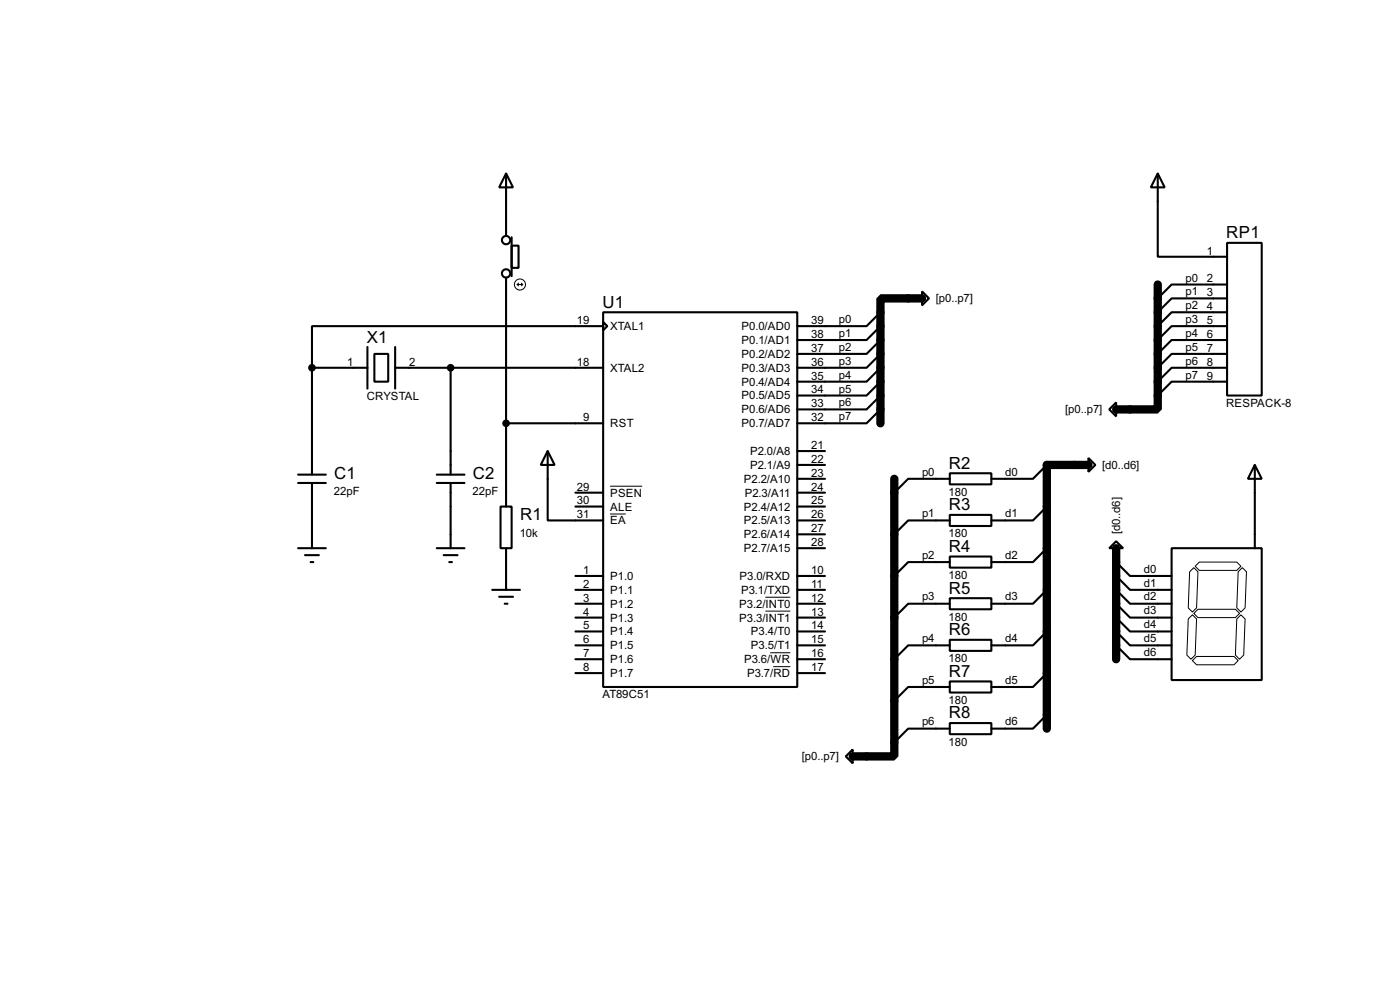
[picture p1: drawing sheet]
<svg xmlns="http://www.w3.org/2000/svg" width="256mm" height="180mm" viewBox="0 0 256 180" stroke-linecap="round" stroke-linejoin="round" font-family="sans-serif">
<path d="M168.9 54.6h-7.6v22.9M212.1 52.1v22.8h-7.6M163.8 87.6v50.8h-7.6M199.4 85.1h-7.6v48.2M204.5 100.3v20.3" fill="none" stroke="#000" stroke-width="1.5"/>
<g fill="none" stroke="#000" stroke-width=".38">
<path d="M92.7 31.7l1.3 2.6h-2.6zM92.7 31.7v11.5M212.1 31.7l1.3 2.6h-2.6zM212.1 31.7v15.3h12.7M92.7 50.8v41.9M93.7 45h1.3v4h-1.3zM93.7 43.4v7.1M110.5 57.1h35.5v68.6h-35.5zM110.5 58.9l.8 .8-.8 .8zM110.5 59.7h-53.4v7.6M161.3 59.7l-2.6 2.5h-12.7M161.3 57.1l-2.6 2.6h-12.7"/>
<path d="M168.9 53.3l1.3 1.3-1.3 1.3zM224.8 44.4h6.3v28h-6.3zM224.8 52.1h-10.2l-2.5 2.5M224.8 54.6h-10.2l-2.5 2.5M224.8 57.1h-10.2l-2.5 2.6M224.8 59.7h-10.2l-2.5 2.5M57.1 67.3h10.2M57.1 67.3v19.6M67.3 63.5v7.6M68.6 64.8h2.5v5h-2.5zM72.4 67.3h38.1M72.4 63.5v7.6"/>
<path d="M82.5 67.3v19.6M92.7 77.5h17.8M161.3 74.9l-2.6 2.6h-12.7M161.3 72.4l-2.6 2.5h-12.7M161.3 69.8l-2.6 2.6h-12.7M161.3 67.3l-2.6 2.5h-12.7M161.3 64.8l-2.6 2.5h-12.7M161.3 62.2l-2.6 2.6h-12.7M203.2 74.9l1.3-1.2v2.5zM224.8 62.2h-10.2l-2.5 2.6M224.8 64.8h-10.2l-2.5 2.5M224.8 67.3h-10.2l-2.5 2.5"/>
<path d="M224.8 69.8h-10.2l-2.5 2.6M54.6 86.9h5.1M54.6 88.4h5.1M57.1 88.4v11.9M80 86.9h5.1M80 88.4h5.1M82.5 88.4v11.9M91.7 92.7h2v7.6h-2zM100.3 82.5l1.3 2.6h-2.5zM100.3 82.5v12.7h10.2M105.4 92.7h5.1M105.4 90.2h5.1"/>
<path d="M146 92.7h5.1M146 95.2h5.1M146 90.2h5.1M146 82.5h5.1M146 85.1h5.1M146 87.6h5.1M146 97.8h5.1M174 86.6h7.6v2h-7.6zM174 94.2h7.6v2.1h-7.6zM174 87.6h-7.6l-2.6 2.6M174 95.2h-7.6l-2.6 2.6M191.8 92.7l-2.6 2.5h-7.6"/>
<path d="M191.8 85.1l-2.6 2.5h-7.6M199.4 83.8l1.3 1.3-1.3 1.3zM204.5 99.1l1.2 1.2h-2.5zM229.9 85.1l1.2 2.5h-2.5zM229.9 85.1v15.2M54.6 100.3h5.1M55.9 101.6h2.5M56.9 102.9h.5M80 100.3h5.1M81.3 101.6h2.5M82.3 102.9h.5M90.2 107.9h5"/>
<path d="M91.4 109.2h2.6M92.5 110.5h.5M92.7 100.3v7.6M105.4 105.4h5.1M105.4 107.9h5.1M105.4 110.5h5.1M105.4 113h5.1M105.4 115.6h5.1M105.4 118.1h5.1M146 105.4h5.1M146 107.9h5.1M146 110.5h5.1"/>
<path d="M146 113h5.1M146 115.6h5.1M146 118.1h5.1M146 100.3h5.1M174 101.9h7.6v2h-7.6zM174 109.5h7.6v2h-7.6zM174 117.1h7.6v2h-7.6zM174 102.9h-7.6l-2.6 2.5M174 110.5h-7.6l-2.6 2.5M174 118.1h-7.6l-2.6 2.5M191.8 115.6l-2.6 2.5h-7.6M191.8 107.9l-2.6 2.6h-7.6"/>
<path d="M191.8 100.3l-2.6 2.6h-7.6M204.5 102.9l2.5 2.5h7.6M204.5 118.1l2.5 2.5h7.6M204.5 115.6l2.5 2.5h7.6M204.5 113l2.5 2.6h7.6M204.5 110.5l2.5 2.5h7.6M204.5 107.9l2.5 2.6h7.6M204.5 105.4l2.5 2.5h7.6M214.6 100.3h16.5v24.2h-16.5zM105.4 120.6h5.1M105.4 123.2h5.1M146 120.6h5.1"/>
<path d="M146 123.2h5.1M154.9 138.4l1.3-1.2v2.5zM174 124.7h7.6v2h-7.6zM174 132.3h7.6v2.1h-7.6zM174 125.7h-7.6l-2.6 2.6M174 133.3h-7.6l-2.6 2.6M191.8 130.8l-2.6 2.5h-7.6M191.8 123.2l-2.6 2.5h-7.6"/>
<circle cx="92.7" cy="50" r=".76"/>
<circle cx="92.7" cy="43.9" r=".76"/>
</g>
<g fill="none" stroke="#000" stroke-width=".18">
<path d="M94.7 52.1h1.1M94.7 52.1l.3 .2M95 51.8l-.3 .3M95.5 51.8l.3 .3M95.8 52.1l-.3 .2M111.8 94.1h2.8M111.8 89h5.8M140.2 109.3h4.6M140.2 111.8h4.6M141.1 119.5h3.7M217.7 113.3l.7-.8 .8 .8-.3 6.6-.7 .7-.8-.7zM217.9 104.6l.8-.7 .8 .7-.3 6.7-.8 .7-.7-.7z"/>
<path d="M218.7 112.3l.8-.8h6.8l.8 .8-.8 .7h-6.8zM218.9 103.6l.8-.7h6.9l.7 .7-.7 .8h-6.9zM226.6 113.3l.7-.8 .8 .8-.3 6.6-.7 .7-.8-.7zM226.8 104.6l.8-.7 .7 .7-.2 6.7-.8 .7-.7-.7zM141.6 122h3.2M219.2 120.1h6.9l.7 .8-.7 .8h-6.9l-.8-.8z"/>
<circle cx="95.2" cy="52.1" r="1.02"/>
</g>
<g fill="#000" stroke="#000" stroke-width=".38">
<circle cx="57.1" cy="67.3" r=".51"/>
<circle cx="82.5" cy="67.3" r=".51"/>
<circle cx="92.7" cy="77.5" r=".51"/>
</g>
<g font-size="3.4">
<text x="224.6" y="43.6">RP1</text>
<text x="110.4" y="56.3">U1</text>
<text x="67.2" y="62.7">X1</text>
<text x="61.2" y="87.7">C1</text>
<text x="86.6" y="87.7">C2</text>
<text x="173.8" y="85.8">R2</text>
<text x="95.3" y="95.2">R1</text>
<text x="173.8" y="93.4">R3</text>
<text x="173.8" y="101">R4</text>
<text x="173.8" y="108.6">R5</text>
<text x="173.8" y="116.2">R6</text>
<text x="173.8" y="123.9">R7</text>
<text x="173.8" y="131.5">R8</text>
</g>
<g font-size="2.3">
<text x="221.1" y="46.6">1</text>
<text x="217.2" y="51.5">p0</text>
<text x="221.1" y="51.7">2</text>
<text x="105.7" y="59.3">19</text>
<text x="148.6" y="59.3">39</text>
<text x="153.7" y="59.1">p0</text>
<text x="171.4" y="55.3">[p0..p7]</text>
<text x="217.2" y="54.1">p1</text>
<text x="217.2" y="56.6">p2</text>
<text x="217.2" y="59.1">p3</text>
<text x="221.1" y="54.2">3</text>
<text x="221.1" y="56.8">4</text>
<text x="221.1" y="59.3">5</text>
<text x="111.8" y="60.4">XTAL1</text>
<text x="135.8" y="60.4">P0.0/AD0</text>
<text x="135.8" y="62.9">P0.1/AD1</text>
<text x="135.8" y="65.5">P0.2/AD2</text>
<text x="148.6" y="61.8">38</text>
<text x="148.6" y="64.4">37</text>
<text x="153.7" y="64.2">p2</text>
<text x="153.7" y="61.7">p1</text>
<text x="217.2" y="61.7">p4</text>
<text x="217.2" y="64.2">p5</text>
<text x="221.1" y="61.8">6</text>
<text x="221.1" y="64.4">7</text>
<text x="63.6" y="66.9">1</text>
<text x="74.9" y="66.9">2</text>
<text x="105.7" y="66.9">18</text>
<text x="111.8" y="68">XTAL2</text>
<text x="135.8" y="68">P0.3/AD3</text>
<text x="135.8" y="70.6">P0.4/AD4</text>
<text x="148.6" y="66.9">36</text>
<text x="148.6" y="69.5">35</text>
<text x="153.7" y="71.8">p5</text>
<text x="153.7" y="69.3">p4</text>
<text x="153.7" y="66.8">p3</text>
<text x="217.2" y="66.8">p6</text>
<text x="217.2" y="69.3">p7</text>
<text x="221.1" y="66.9">8</text>
<text x="221.1" y="69.5">9</text>
<text x="67.2" y="73.2">CRYSTAL</text>
<text x="106.8" y="77.1">9</text>
<text x="135.8" y="73.1">P0.5/AD5</text>
<text x="135.8" y="75.6">P0.6/AD6</text>
<text x="148.6" y="72">34</text>
<text x="148.6" y="74.5">33</text>
<text x="148.6" y="77.1">32</text>
<text x="153.7" y="76.9">p7</text>
<text x="153.7" y="74.4">p6</text>
<text x="195.2" y="75.6">[p0..p7]</text>
<text x="224.6" y="74.5">RESPACK-8</text>
<text x="111.8" y="78.2">RST</text>
<text x="135.8" y="78.2">P0.7/AD7</text>
<text x="137.4" y="83.3">P2.0/A8</text>
<text x="148.6" y="82.2">21</text>
<text x="105.7" y="89.8">29</text>
<text x="136.3" y="88.3">P2.2/A10</text>
<text x="137.4" y="85.8">P2.1/A9</text>
<text x="148.6" y="84.7">22</text>
<text x="148.6" y="87.2">23</text>
<text x="148.6" y="89.8">24</text>
<text x="168.9" y="87.1">p0</text>
<text x="184.1" y="87.1">d0</text>
<text x="201.9" y="85.8">[d0..d6]</text>
<text x="61.2" y="90.6">22pF</text>
<text x="86.6" y="90.6">22pF</text>
<text x="105.7" y="92.3">30</text>
<text x="105.7" y="94.9">31</text>
<text x="111.8" y="93.4">ALE</text>
<text x="111.8" y="96">EA</text>
<text x="111.8" y="90.9">PSEN</text>
<text x="136.3" y="93.4">P2.4/A12</text>
<text x="136.3" y="96">P2.5/A13</text>
<text x="136.4" y="90.9">P2.3/A11</text>
<text x="148.6" y="92.3">25</text>
<text x="148.6" y="94.9">26</text>
<text x="168.9" y="94.7">p1</text>
<text x="173.8" y="90.8">180</text>
<text x="184.1" y="94.7">d1</text>
<text x="95.2" y="98.2">10k</text>
<text x="136.3" y="101">P2.7/A15</text>
<text x="136.3" y="98.5">P2.6/A14</text>
<text x="148.6" y="99.9">28</text>
<text x="148.6" y="97.4">27</text>
<text x="173.8" y="98.3">180</text>
<text x="205.2" y="97.8" transform="rotate(-90 205.2 97.8)">[d0..d6]</text>
<text x="106.8" y="105">1</text>
<text x="106.8" y="107.6">2</text>
<text x="111.8" y="106.1">P1.0</text>
<text x="135.5" y="106.1">P3.0/RXD</text>
<text x="148.6" y="105">10</text>
<text x="148.6" y="107.6">11</text>
<text x="168.9" y="102.3">p2</text>
<text x="173.8" y="106">180</text>
<text x="184.1" y="102.3">d2</text>
<text x="209.5" y="104.8">d0</text>
<text x="209.5" y="107.4">d1</text>
<text x="106.8" y="110.1">3</text>
<text x="106.8" y="112.6">4</text>
<text x="111.8" y="108.7">P1.1</text>
<text x="111.8" y="111.2">P1.2</text>
<text x="111.8" y="113.7">P1.3</text>
<text x="135.4" y="111.2">P3.2/INT0</text>
<text x="135.4" y="113.7">P3.3/INT1</text>
<text x="135.8" y="108.7">P3.1/TXD</text>
<text x="148.6" y="110.1">12</text>
<text x="148.6" y="112.6">13</text>
<text x="168.9" y="109.9">p3</text>
<text x="173.8" y="113.6">180</text>
<text x="184.1" y="109.9">d3</text>
<text x="209.5" y="112.4">d3</text>
<text x="209.5" y="109.9">d2</text>
<text x="106.8" y="115.2">5</text>
<text x="106.8" y="117.7">6</text>
<text x="111.8" y="116.3">P1.4</text>
<text x="111.8" y="118.8">P1.5</text>
<text x="137.6" y="116.3">P3.4/T0</text>
<text x="137.6" y="118.8">P3.5/T1</text>
<text x="148.6" y="115.2">14</text>
<text x="148.6" y="117.7">15</text>
<text x="168.9" y="117.5">p4</text>
<text x="184.1" y="117.5">d4</text>
<text x="209.5" y="117.5">d5</text>
<text x="209.5" y="115">d4</text>
<text x="106.8" y="120.3">7</text>
<text x="106.8" y="122.8">8</text>
<text x="111.8" y="121.4">P1.6</text>
<text x="111.8" y="123.9">P1.7</text>
<text x="136.3" y="121.4">P3.6/WR</text>
<text x="136.9" y="123.9">P3.7/RD</text>
<text x="148.6" y="122.8">17</text>
<text x="148.6" y="120.3">16</text>
<text x="168.9" y="125.1">p5</text>
<text x="173.8" y="121.2">180</text>
<text x="184.1" y="125.1">d5</text>
<text x="209.5" y="120.1">d6</text>
<text x="110.4" y="127.8">AT89C51</text>
<text x="173.8" y="128.8">180</text>
<text x="168.9" y="132.8">p6</text>
<text x="173.8" y="136.4">180</text>
<text x="184.1" y="132.8">d6</text>
<text x="146.9" y="139.1">[p0..p7]</text>
</g>
</svg>
